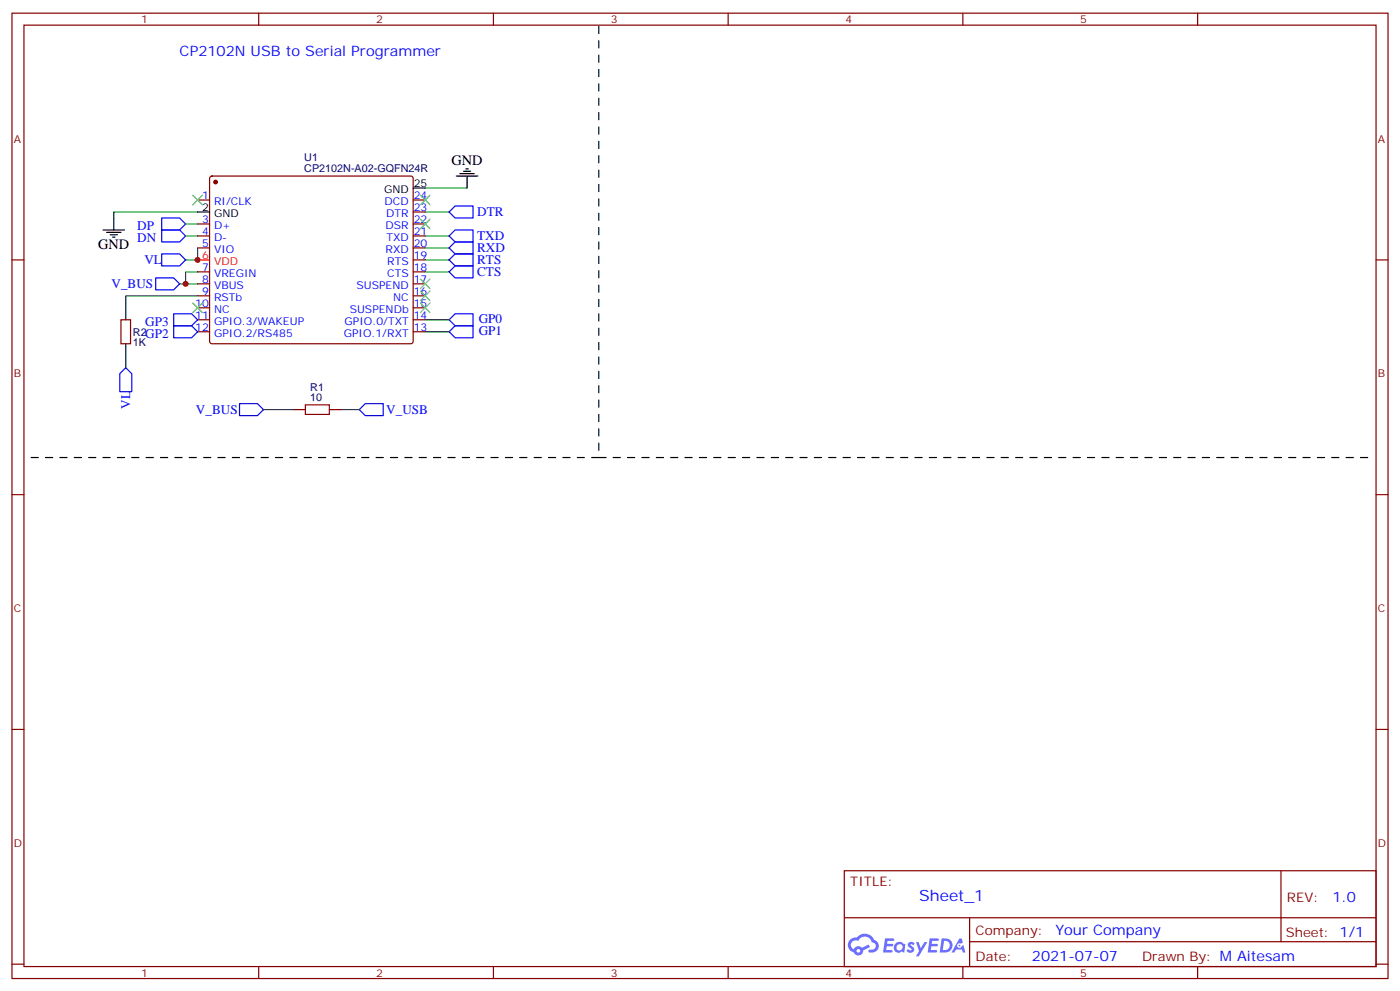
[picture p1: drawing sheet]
<svg xmlns="http://www.w3.org/2000/svg" width="412mm" height="292mm" viewBox="0 0 412 292" stroke-linecap="round" stroke-linejoin="round" font-family="sans-serif">
<g fill="none" stroke="#870000" stroke-width=".35">
<path d="M3.5 3.9h405.4v284.3h-405.4zM7.1 7.4h398.2v277.3h-398.2zM76.2 3.9v3.5M145.3 3.9v3.5M214.5 3.9v3.5M283.6 3.9v3.5M352.8 3.9v3.5M3.5 76.6h3.6M405.3 76.6h3.6M3.5 145.7h3.6M405.3 145.7h3.6M3.5 214.8h3.6"/>
<path d="M405.3 214.8h3.6M248.7 256.5h156.6v28.2h-156.6zM377.3 256.5v20.9M248.7 270.3h156.5M285.6 277.4h119.6M285.6 270.3v14.1M3.5 284h3.6M76.2 284.7v3.5M145.3 284.7v3.5M214.5 284.7v3.5M283.6 284.7v3.5M352.8 284.7v3.5"/>
<path d="M405.3 284h3.6"/>
</g>
<g fill="#5487ff">
<path d="M267.7 277.6a1.22 1.22 0 0 1 1.7 .3l-.4 .6a.47 .47 0 0 0-.3-.4 .47 .47 0 0 0-.5 .2l.1 .2a1.14 1.14 0 0 1 .8 1.8 1.14 1.14 0 0 1-1.9-.1l-.2-.1 .5-.6 .7 .4a.29 .29 0 0 0 .3-.2 .29 .29 0 0 0-.2-.3 1.04 1.04 0 0 1-.6-1.8z"/>
<path d="M260.7 276.4h2.4l.3 .2-.2 .5h-1.8l-.1 .9h1.5l.3 .4-.3 .3h-1.6l-.2 1.1 1.7 .1 .2 .3-.2 .3-2.6 .1z"/>
<path d="M273.8 276.4h2.4l.3 .2-.1 .5h-1.8l-.2 .9h1.6l.3 .4-.4 .3h-1.6l-.1 1.1 1.7 .1 .2 .3-.2 .3h-2.6z"/>
<path d="M282.6 276.4h.7l.3 1.3-.6 .3a.69 .69 0 0 0-1 .2 .69 .69 0 0 0 .4 1 .69 .69 0 0 0 .9-.6l.5-.3 .6 2.2h-.8l-.2-.8h-1.8l-.5 .8h-.8z"/>
<path d="M269.8 277.5h.8l.6 1.8 1.1-1.8h.9l-2.6 4.2h-.8l.9-1.6z"/>
<path d="M277.4 276.4l-.6 4.2h1.3a2.11 2.11 0 0 0 2.5-2.2 2.11 2.11 0 0 0-2.5-2zM278.1 277.1a1.39 1.39 0 0 1 1.7 1.5 1.39 1.39 0 0 1-1.8 1.2h-.3z"/>
<path d="M263.7 278a1.54 1.54 0 0 0-.1 2.2 1.54 1.54 0 0 0 2.2 .1l.6 .3 .3-2.3-.2-.3h-.4a1.49 1.49 0 0 0-2.4 0zM264 279a.94 .94 0 0 1 1.8 0 .94 .94 0 0 1-1.8 0z"/>
<path d="M250.4 276.8a2.18 2.18 0 0 0 1.1 3.7 1.44 1.44 0 0 0 1.6 .9 1.44 1.44 0 0 0 1.2-1.5l2-1-.5-.7-1.9 1a1.47 1.47 0 0 0-2.4 .4 1.39 1.39 0 0 1-.7-1.9 1.39 1.39 0 0 1 2-.5 2.12 2.12 0 0 1 2.2-1.3 2.12 2.12 0 0 1 1.9 1.7 1.14 1.14 0 0 1 1.1 1.4 1.14 1.14 0 0 1-1.7 .7 .43 .43 0 0 0-.5 .4 .43 .43 0 0 0 .4 .5 1.98 1.98 0 0 0 2.5-1.3 1.98 1.98 0 0 0-1.2-2.5 3.1 3.1 0 0 0-5.3-.7l-.9 .1zM252.3 280.1a.55 .55 0 0 1 1.1 0 .55 .55 0 0 1-1.1 0z"/>
<circle cx="282.6" cy="278.5" r=".26"/>
</g>
<g fill="none" stroke="#870000" stroke-width=".35">
<path d="M58.2 58.9h3.5M62 52.1l.4-.2h58.6l.5 .2 .2 .5v47.9l-.2 .5-.5 .2h-58.6l-.5-.2-.2-.5v-47.9zM121.7 58.9h3.5M58.2 66h3.5M58.2 69.5h3.5M58.2 73h3.5M121.7 66h3.5M121.7 69.5h3.5M121.7 73h3.5M121.7 76.6h3.5M121.7 62.4h3.5M35.6 94.2h2.9v7h-2.9z"/>
<path d="M58.2 80.1h3.5M58.2 83.6h3.5M58.2 87.1h3.5M58.2 90.7h3.5M58.2 94.2h3.5M58.2 97.7h3.5M121.7 80.1h3.5M121.7 83.6h3.5M121.7 87.1h3.5M121.7 90.7h3.5M121.7 94.2h3.5M121.7 97.7h3.5"/>
<path d="M86.4 120.7h3.6M97 120.7h3.5"/>
</g>
<circle cx="63.5" cy="53.6" r=".53" fill="#870000" stroke="#870000" stroke-width=".35"/>
<g fill="none" stroke="#000" stroke-width=".35">
<path d="M121.7 55.4h3.5M134.4 51.9h6.4M135.5 51.2h4.2M136.5 50.4h2.1M137.2 49.7h.7M137.6 51.9v3.5M30.3 67.7h6.4M31.4 68.4h4.2M32.5 69.1h2.1M33.2 69.9h.7M33.5 64.2v3.5M58.2 62.4h3.5"/>
<path d="M37 90.7v3.5M37 101.2v3.6"/>
</g>
<path d="M58.2 76.6h3.5" fill="none" stroke="#f00" stroke-width=".35"/>
<g fill="none" stroke="#008700" stroke-width=".35">
<path d="M125.2 55.4h12.4M54.7 69.5h3.5M54.7 66h3.5M58.2 62.4h-24.7v1.8M58.2 73v3.6h-3.5M125.2 69.5h7.1M125.2 73h7.1M125.2 76.6h7.1M125.2 62.4h7.1M52.9 83.6h5.3M58.2 80.1h-3.5v3.5M58.2 87.1h-21.2v3.6"/>
<path d="M125.2 80.1h7.1M125.2 94.2h7.1M125.2 97.7h7.1M37 104.8v3.5M77.6 120.7h8.8M100.5 120.7h5.3"/>
</g>
<g fill="none" stroke="#00f" stroke-width=".35">
<path d="M47.6 64.2h5.3l1.8 1.8-1.8 1.7h-5.3zM47.6 67.7h5.3l1.8 1.8-1.8 1.8h-5.3zM47.6 74.8h5.3l1.8 1.8-1.8 1.7h-5.3zM132.3 69.5l1.8-1.8h5.2v3.6h-5.2zM132.3 73l1.8-1.7h5.2v3.5h-5.2zM132.3 76.6l1.8-1.8h5.2v3.5h-5.2zM132.3 62.4l1.8-1.7h5.2v3.5h-5.2zM45.9 81.8h5.3l1.7 1.8-1.7 1.8h-5.3zM51.2 96h5.2l1.8 1.7-1.8 1.8h-5.2zM51.2 92.4h5.2l1.8 1.8-1.8 1.8h-5.2zM132.3 80.1l1.8-1.8h5.2v3.5h-5.2zM132.3 94.2l1.8-1.8h5.2v3.6h-5.2z"/>
<path d="M132.3 97.7l1.8-1.7h5.2v3.5h-5.2zM37 108.3l1.8 1.8v5.3h-3.5v-5.3zM70.6 118.9h5.2l1.8 1.8-1.8 1.7h-5.2zM105.8 120.7l1.8-1.8h5.3v3.5h-5.3z"/>
</g>
<g fill="none" stroke="#3c3" stroke-width=".35">
<path d="M56.8 57.5l2.8 2.8M59.6 57.5l-2.8 2.8M123.8 57.5l2.8 2.8M126.6 57.5l-2.8 2.8M123.8 64.6l2.8 2.8M126.6 64.6l-2.8 2.8M56.8 89.3l2.8 2.8M59.6 89.3l-2.8 2.8M123.8 85.7l2.8 2.8M123.8 82.2l2.8 2.8M123.8 89.3l2.8 2.8M126.6 85.7l-2.8 2.8"/>
<path d="M126.6 82.2l-2.8 2.8M126.6 89.3l-2.8 2.8"/>
</g>
<path d="M90 119.2h7v2.9h-7z" fill="none" stroke="#a10000" stroke-width=".35"/>
<path d="M176.4 7.8v127h-167.6M176.4 134.8h227.5" fill="none" stroke="#000" stroke-width=".35" stroke-dasharray="2.1 2.1"/>
<g fill="#c00">
<circle cx="54.7" cy="83.6" r=".88"/>
<circle cx="58.2" cy="76.6" r=".88"/>
</g>
<text font-size="4.6" fill="#00f" x="270.8" y="265.5">Sheet_1</text>
<g font-size="4.2" fill="#00f">
<text x="52.9" y="16.6">CP2102N USB to Serial Programmer</text>
<text x="392.5" y="265.7">1.0</text>
<text x="310.9" y="275.3">Your Company</text>
<text x="304" y="283.1">2021-07-07</text>
</g>
<g font-size="4.2">
<text x="133" y="48.6">GND</text>
<text x="28.9" y="73.4">GND</text>
</g>
<g font-size="3.9" fill="#00f">
<text x="140.6" y="63.7">DTR</text>
<text x="40.4" y="67.7">DP</text>
<text x="40.4" y="71.3">DN</text>
<text x="140.6" y="70.8">TXD</text>
<text x="42.5" y="77.8">VL</text>
<text x="140.6" y="74.3">RXD</text>
<text x="140.6" y="77.8">RTS</text>
<text x="140.6" y="81.3">CTS</text>
<text x="32.9" y="84.9">V_BUS</text>
<text x="42.8" y="95.9">GP3</text>
<text x="141" y="95">GP0</text>
<text x="42.8" y="99.4">GP2</text>
<text x="141" y="98.5">GP1</text>
<text x="38.3" y="120.5" transform="rotate(-90 38.3 120.5)">VL</text>
<text x="57.7" y="121.9">V_BUS</text>
<text x="113.8" y="121.9">V_USB</text>
</g>
<g font-size="3.9" fill="#800">
<text x="250.5" y="261.1">TITLE:</text>
<text x="379.1" y="265.7">REV:</text>
<text x="287.4" y="275.3">Company:</text>
<text x="378.7" y="275.9">Sheet: 1/1</text>
<text x="287.4" y="282.9">Date:</text>
<text x="336.4" y="283">Drawn By: M Aitesam</text>
</g>
<g font-size="3.2" fill="#800">
<text x="41.6" y="6.9">1</text>
<text x="110.8" y="6.9">2</text>
<text x="179.9" y="6.9">3</text>
<text x="249.1" y="6.9">4</text>
<text x="318.2" y="6.9">5</text>
<text x="4.1" y="42">A</text>
<text x="405.9" y="42">A</text>
<text x="4.1" y="111.1">B</text>
<text x="405.9" y="111.1">B</text>
<text x="4.1" y="180.3">C</text>
<text x="405.9" y="180.3">C</text>
<text x="4.1" y="249.4">D</text>
<text x="405.9" y="249.4">D</text>
<text x="41.6" y="287.7">1</text>
<text x="110.8" y="287.7">2</text>
<text x="179.9" y="287.7">3</text>
<text x="249.1" y="287.7">4</text>
<text x="318.2" y="287.7">5</text>
</g>
<g font-size="3.2" fill="#000080">
<text x="89.6" y="47.4">U1</text>
<text x="89.6" y="50.5">CP2102N-A02-GQFN24R</text>
<text x="39.2" y="98.9">R2</text>
<text x="39.2" y="102">1K</text>
<text x="91.4" y="118.2">10</text>
<text x="91.4" y="115">R1</text>
</g>
<g font-size="3.2" fill="#00f">
<text x="59.5" y="58.6">1</text>
<text x="121.9" y="58.6">24</text>
<text x="59.5" y="65.6">3</text>
<text x="63" y="60.3">RI/CLK</text>
<text x="113.3" y="60.3">DCD</text>
<text x="113.8" y="63.9">DTR</text>
<text x="121.9" y="65.6">22</text>
<text x="121.9" y="62.1">23</text>
<text x="59.5" y="69.1">4</text>
<text x="63" y="67.4">D+</text>
<text x="63" y="70.9">D-</text>
<text x="113.6" y="67.4">DSR</text>
<text x="113.8" y="70.9">TXD</text>
<text x="121.9" y="69.1">21</text>
<text x="59.5" y="72.7">5</text>
<text x="63" y="74.4">VIO</text>
<text x="113.6" y="74.4">RXD</text>
<text x="114.1" y="78">RTS</text>
<text x="121.9" y="76.2">19</text>
<text x="121.9" y="72.7">20</text>
<text x="59.5" y="79.7">7</text>
<text x="59.5" y="83.3">8</text>
<text x="63" y="81.5">VREGIN</text>
<text x="114.1" y="81.5">CTS</text>
<text x="121.9" y="83.3">17</text>
<text x="121.9" y="79.7">18</text>
<text x="59.5" y="86.8">9</text>
<text x="63" y="85">VBUS</text>
<text x="63" y="88.5">RSTb</text>
<text x="105" y="85">SUSPEND</text>
<text x="115.8" y="88.5">NC</text>
<text x="121.9" y="86.8">16</text>
<text x="57.5" y="90.3">10</text>
<text x="57.5" y="93.8">11</text>
<text x="63" y="92.1">NC</text>
<text x="63" y="95.6">GPIO.3/WAKEUP</text>
<text x="101.5" y="95.6">GPIO.0/TXT</text>
<text x="103" y="92.1">SUSPENDb</text>
<text x="121.9" y="93.8">14</text>
<text x="121.9" y="90.3">15</text>
<text x="57.5" y="97.4">12</text>
<text x="63" y="99.1">GPIO.2/RS485</text>
<text x="101.2" y="99.1">GPIO.1/RXT</text>
<text x="121.9" y="97.4">13</text>
</g>
<g font-size="3.2">
<text x="113.1" y="56.8">GND</text>
<text x="121.9" y="55">25</text>
<text x="59.5" y="62.1">2</text>
<text x="63" y="63.9">GND</text>
</g>
<g font-size="3.2" fill="#f00">
<text x="59.5" y="76.2">6</text>
<text x="63" y="78">VDD</text>
</g>
</svg>
